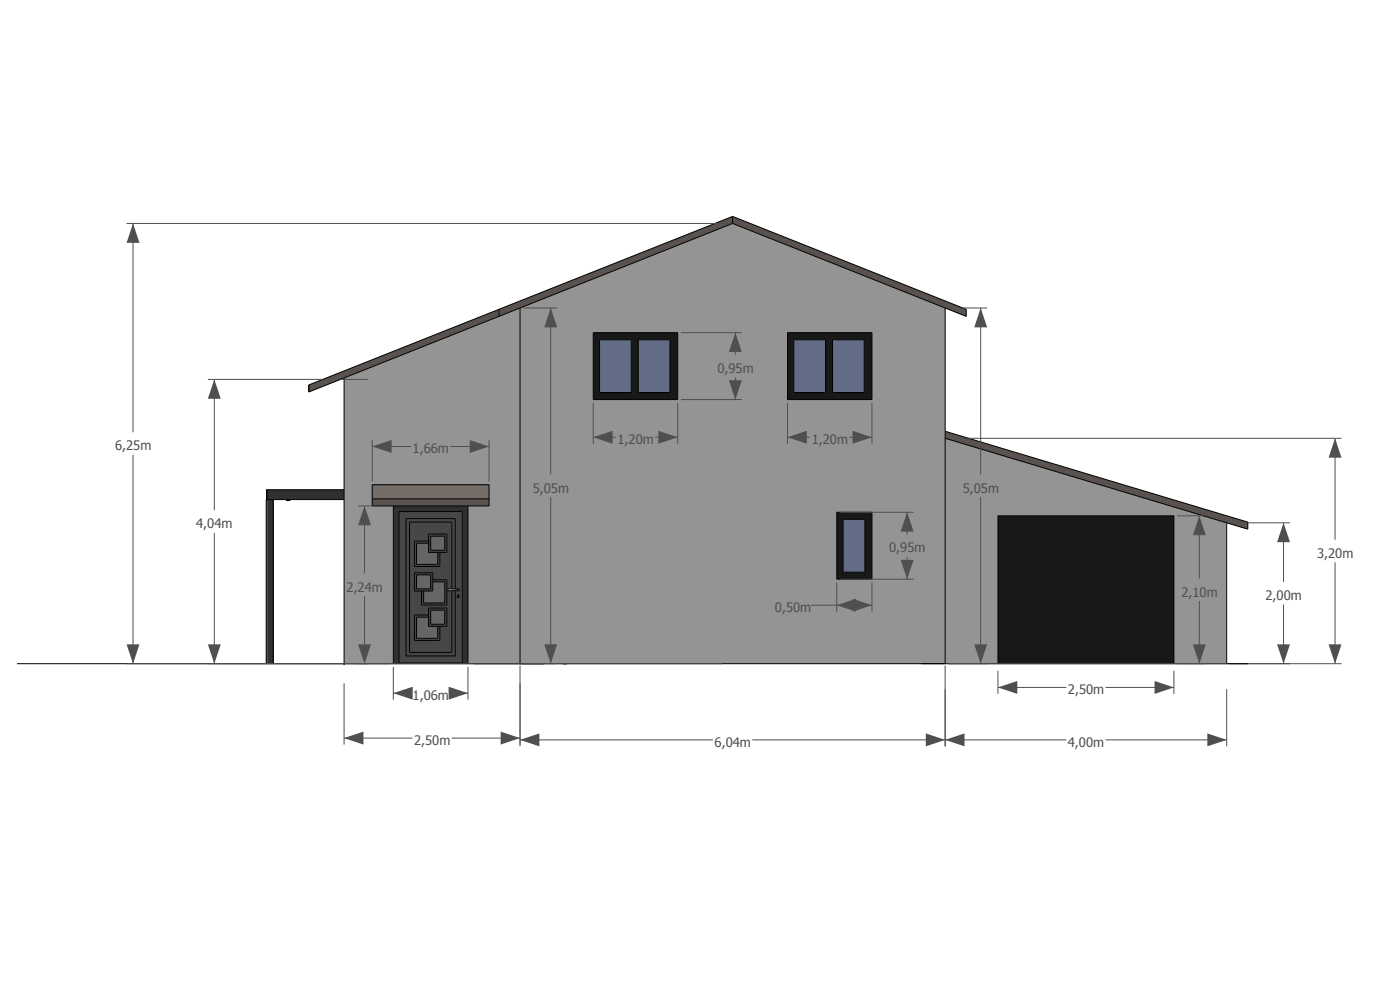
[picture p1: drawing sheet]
<svg xmlns="http://www.w3.org/2000/svg" width="1189mm" height="841mm" viewBox="0 0 1189 841" stroke-linecap="round" stroke-linejoin="round" font-family="sans-serif">
<path d="M262 327v6" fill="none" stroke="#59524e" stroke-width=".85"/>
<g fill="#59524e">
<path d="M622 184l199 79v6l-199-79z"/>
<path d="M262 327l162-64v6l-162 64z"/>
<path d="M424 263l198-79v6l-198 79z"/>
</g>
<g fill="#b3b3b3">
<path d="M481 563v1z"/>
<path d="M480 563l1 1z"/>
<path d="M480 563v1z"/>
<path d="M479 563l1 1z"/>
</g>
<path d="M479 563v1z" fill="#bebebe"/>
<path d="M478 563l1 1z" fill="#e4e4e4"/>
<g fill="#949494">
<path d="M803 372l239 72v119h-45v-125h-149v125h-45z"/>
<path d="M442 261l180-71 181 71v302h-361zM711 435v57h30v-57zM504 282v57h72v-57zM669 282v57h72v-57z"/>
</g>
<path d="M803 366l257 77v6l-257-77z" fill="#59524e"/>
<path d="M848 438h149v125h-149z" fill="#181818"/>
<path d="M226 424l1 139z" fill="#555"/>
<path d="M232 424v139" fill="none" stroke="#303030" stroke-width=".85"/>
<path d="M230 424h1v139h-1z" fill="#303030"/>
<path d="M232 424v139" fill="none" stroke="#303030" stroke-width=".85"/>
<g fill="#303030">
<path d="M231 424v139z"/>
<path d="M228 424h1v139h-1z"/>
</g>
<path d="M228 424v139z" fill="#313131"/>
<path d="M227 424h1v139h-1z" fill="#404040"/>
<path d="M227 424v139z" fill="#4c4c4c"/>
<path d="M226 424v139" fill="none" stroke="#5c5c5c" stroke-width=".85"/>
<g fill="#303030">
<path d="M243 424h3v1h-3z"/>
<path d="M229 424h1v139h-1z"/>
</g>
<path d="M292 321l150-60v302h-45v-134h18v-18h-99v18h18v134h-42z" fill="#949494"/>
<path d="M334 429h63v134h-4v-129h-54v129h-5z" fill="#303030"/>
<path d="M339 434h54v129h-54zM345 440v117h42v-56h1a1.3 1.3 0 0 0 2 0 1.3 1.3 0 0 0 0-1 1.3 1.3 0 0 0-2 0h-1v-60zM388 506a1.3 1.3 0 0 0 2 0 1.3 1.3 0 0 0-2 0z" fill="#474747"/>
<path d="M339 563h54h-54z" fill="#181818"/>
<path d="M316 423h99v6h-99z" fill="#59524e"/>
<path d="M316 411h99v12h-99z" fill="#746e67"/>
<path d="M226 416h66v8h-66z" fill="#303030"/>
<path d="M354 488h12v12h-12z" fill="#666"/>
<path d="M352 486h16v16h-16zM354 488v12h12v-12z" fill="#474747"/>
<path d="M368 494h10v18h-18v-10h8z" fill="#666"/>
<path d="M368 492h11v22h-21v-12h2v10h18v-18h-10z" fill="#474747"/>
<path d="M354 524h10v8h8v10h-18z" fill="#666"/>
<g fill="#474747">
<path d="M352 522h12v2h-10v18h18v-10h2v12h-22z"/>
<path d="M364 516h15v16h-15zM366 518v12h12v-12z"/>
</g>
<path d="M354 461h10v8h8v10h-18z" fill="#666"/>
<g fill="#474747">
<path d="M352 459h12v2h-10v18h18v-10h2v12h-22z"/>
<path d="M364 453h15v16h-15zM366 455v12h12v-12z"/>
</g>
<g fill="#666">
<path d="M366 518h12v12h-12z"/>
<path d="M366 455h12v12h-12z"/>
</g>
<g fill="#474747">
<path d="M345 440h42v60h-3v-57h-36v111h36v-53h3v56h-42z"/>
<path d="M348 443h36v57h-4v1h4v53h-36zM352 486v16h6v12h21v-22h-11v-6zM352 522v22h22v-12h5v-16h-15v6zM352 459v22h22v-12h5v-16h-15v6z"/>
</g>
<path d="M380 501h9" fill="none" stroke="#929292" stroke-width=".85"/>
<path d="M388 500a1.3 1.3 0 0 1 2 0 1.3 1.3 0 0 1 0 2 1.3 1.3 0 0 1-2-1h2z" fill="#929292"/>
<path d="M380 501h9" fill="none" stroke="#929292" stroke-width=".85"/>
<path d="M380 501h9z" fill="#929292"/>
<path d="M380 500h9z" fill="#c6c6c6"/>
<path d="M380 501h9z" fill="#929292"/>
<path d="M380 501h9" fill="none" stroke="#929292" stroke-width=".85"/>
<circle cx="389" cy="501" r=".5" fill="#929292"/>
<path d="M380 500h9" fill="none" stroke="#929292" stroke-width=".85"/>
<path d="M380 500h9" fill="none" stroke="#929292" stroke-width=".85"/>
<path d="M380 500h9z" fill="#959595"/>
<path d="M380 500h9" fill="none" stroke="#a8a8a8" stroke-width=".85"/>
<path d="M380 500h9" fill="none" stroke="#b9b9b9" stroke-width=".85"/>
<path d="M388 506a1.3 1.3 0 0 1 2 0 1.3 1.3 0 0 1-2 0zM389 505v2h1v-2z" fill="#929292"/>
<path d="M389 505h1v2h-1z" fill="#303030"/>
<g fill="#181818">
<path d="M711 435h30v57h-30zM716 441v45h19v-45z"/>
<path d="M504 282h72v57h-72zM509 288v45h27v-45zM542 288v45h27v-45z"/>
<path d="M669 282h72v57h-72zM674 288v45h27v-45zM707 288v45h27v-45z"/>
</g>
<g fill="#636c87">
<path d="M509 288h27v45h-27z"/>
<path d="M542 288h27v45h-27z"/>
<path d="M674 288h27v45h-27z"/>
<path d="M707 288h27v45h-27z"/>
<path d="M716 441h19v45h-19z"/>
</g>
<g fill="none" stroke="#000" stroke-width=".85">
<path d="M622 184l199 79v6l-18-8M622 184v6M622 184l-360 143M622 190l181 71M622 190l-198 79M424 269l-162 64v-6M424 263v6M442 261v302M803 261v302M504 282h72v57h-72zM509 288h27v45h-27zM542 288h27v45h-27z"/>
<path d="M669 282h72v57h-72zM674 288h27v45h-27zM707 288h27v45h-27zM262 327v6M292 321v243M803 366l257 77v6l-257-77M226 416v8M292 416h-66v8M316 411h99v18h-99zM226 424h.1M232 424v139M243 424v1h3v-1"/>
<path d="M292 424h-66v139M316 423h99M334 429v134M397 429v134M711 435h30v57h-30zM364 459h-12v22h22v-12M364 453h15v16h-15zM366 455h12v12h-12zM716 441h19v45h-19zM1042 444v119M364 461h-10v18h18v-10M352 486h16v16h-16z"/>
<path d="M354 488h12v12h-12zM368 492h11v22h-21v-12M368 494h10v18h-18v-10M384 500v-57h-36v111h36v-53M387 500v-60h-42v117h42v-56M389 500h-9v1h9M389 500h.1M389 499h.1M389 499l-1 1M389 499a1.3 1.3 0 0 1 1 2 1.3 1.3 0 0 1-2 0M364 516h15v16h-15zM366 518h12v12h-12z"/>
<path d="M388 501h.1M389 501h.1M389 505h.1M389 505v1M389 506h.1M389 506v1h1l-1-1M389 505h1M389 500h1M390 505h.1M390 505l-1 1M390 501h-1M390 500h.1"/>
<path d="M390 500v1M390 501h.1M364 524h-10v18h18v-10M364 522h-12v22h22v-12M14 563h1046M339 563h54M339 563v-129h54v129M478 563h3M848 563v-125h149v125"/>
<circle cx="389" cy="506" r="1.3"/>
</g>
<g fill="none" stroke="#4f4f4f" stroke-width=".85">
<path d="M108 190h511M113 190v177M444 261h29M468 261v142M818 261h20M833 261v142M578 282h52M625 282v19M177 322h97M182 322v111M289 322h24M578 339h52"/>
<path d="M625 320v19M504 342v35M576 342v35M669 342v35M741 342v35M316 373v36M316 379h33M382 379h33M415 373v36M504 371h19M556 371h20M669 371h19"/>
<path d="M721 371h20M823 372h316M1134 372v86M113 386v177M304 429h12M310 429v58M468 422v141M713 435h63M770 435v19M833 422v141M1000 438h22M1019 438v53"/>
<path d="M182 452v111M1060 444h36M1090 444v50M770 473v19M1134 477v86M711 494v25M713 492h63M741 494v25M310 506v57M689 514h52M1019 510v53M1090 513v50"/>
<path d="M108 563h505M292 580v52M334 566v28M397 566v28M442 565v68M803 565v68M805 563h334M848 569v20M997 569v20M334 588h15M382 588h15M848 583h58"/>
<path d="M939 583h58M1042 585v48M292 626h58M384 626h58M442 628h164M639 628h267M939 628h103"/>
</g>
<g fill="#4f4f4f">
<path d="M292 626l17-5v11z"/>
<path d="M425 621l17 5-17 6z"/>
<path d="M442 628l16-6v11z"/>
<path d="M786 622l17 6-17 5z"/>
<path d="M803 628l16-6v11z"/>
<path d="M1025 622l17 6-17 5z"/>
<path d="M1085 547h11l-6 16z"/>
<path d="M1090 444l6 16h-11z"/>
<path d="M1128 547h11l-5 16z"/>
<path d="M1134 372l5 16h-11z"/>
<path d="M827 547h11l-5 16z"/>
<path d="M833 261l5 17h-11z"/>
<path d="M1019 438l5 16h-11z"/>
<path d="M1013 547h11l-5 16z"/>
<path d="M981 578l16 5-16 6z"/>
<path d="M848 583l16-5v11z"/>
<path d="M334 588l16-5v11z"/>
<path d="M381 583l16 5-16 6z"/>
<path d="M304 547h11l-5 16z"/>
<path d="M310 429l5 17h-11z"/>
<path d="M504 371l16-5v11z"/>
<path d="M559 366l17 5-17 6z"/>
<path d="M669 371l16-5v11z"/>
<path d="M724 366l17 5-17 6z"/>
<path d="M711 514l16-6v11z"/>
<path d="M724 508l17 6-17 5z"/>
<path d="M625 282l5 17h-11z"/>
<path d="M619 323h11l-5 16z"/>
<path d="M770 435l6 16h-11z"/>
<path d="M765 475h11l-6 17z"/>
<path d="M462 547h11l-5 16z"/>
<path d="M468 261l5 17h-11z"/>
<path d="M182 322l5 16h-10z"/>
<path d="M177 547h10l-5 16z"/>
<path d="M113 190l5 16h-10z"/>
<path d="M108 547h10l-5 16z"/>
<path d="M316 379l17-6v11z"/>
<path d="M399 373l16 6-16 5z"/>
</g>
<g font-size="11.1" fill="#4f4f4f">
<text x="609" y="316">0,95m</text>
<text x="524" y="377">1,20m</text>
<text x="689" y="377">1,20m</text>
<text x="98" y="382">6,25m</text>
<text x="350" y="385">1,66m</text>
<text x="452" y="418">5,05m</text>
<text x="818" y="418">5,05m</text>
<text x="167" y="448">4,04m</text>
<text x="755" y="469">0,95m</text>
<text x="1119" y="473">3,20m</text>
<text x="294" y="502">2,24m</text>
<text x="1003" y="506">2,10m</text>
<text x="1075" y="509">2,00m</text>
<text x="658" y="519">0,50m</text>
<text x="907" y="589">2,50m</text>
<text x="350" y="594">1,06m</text>
<text x="352" y="632">2,50m</text>
<text x="607" y="634">6,04m</text>
<text x="907" y="634">4,00m</text>
</g>
</svg>
